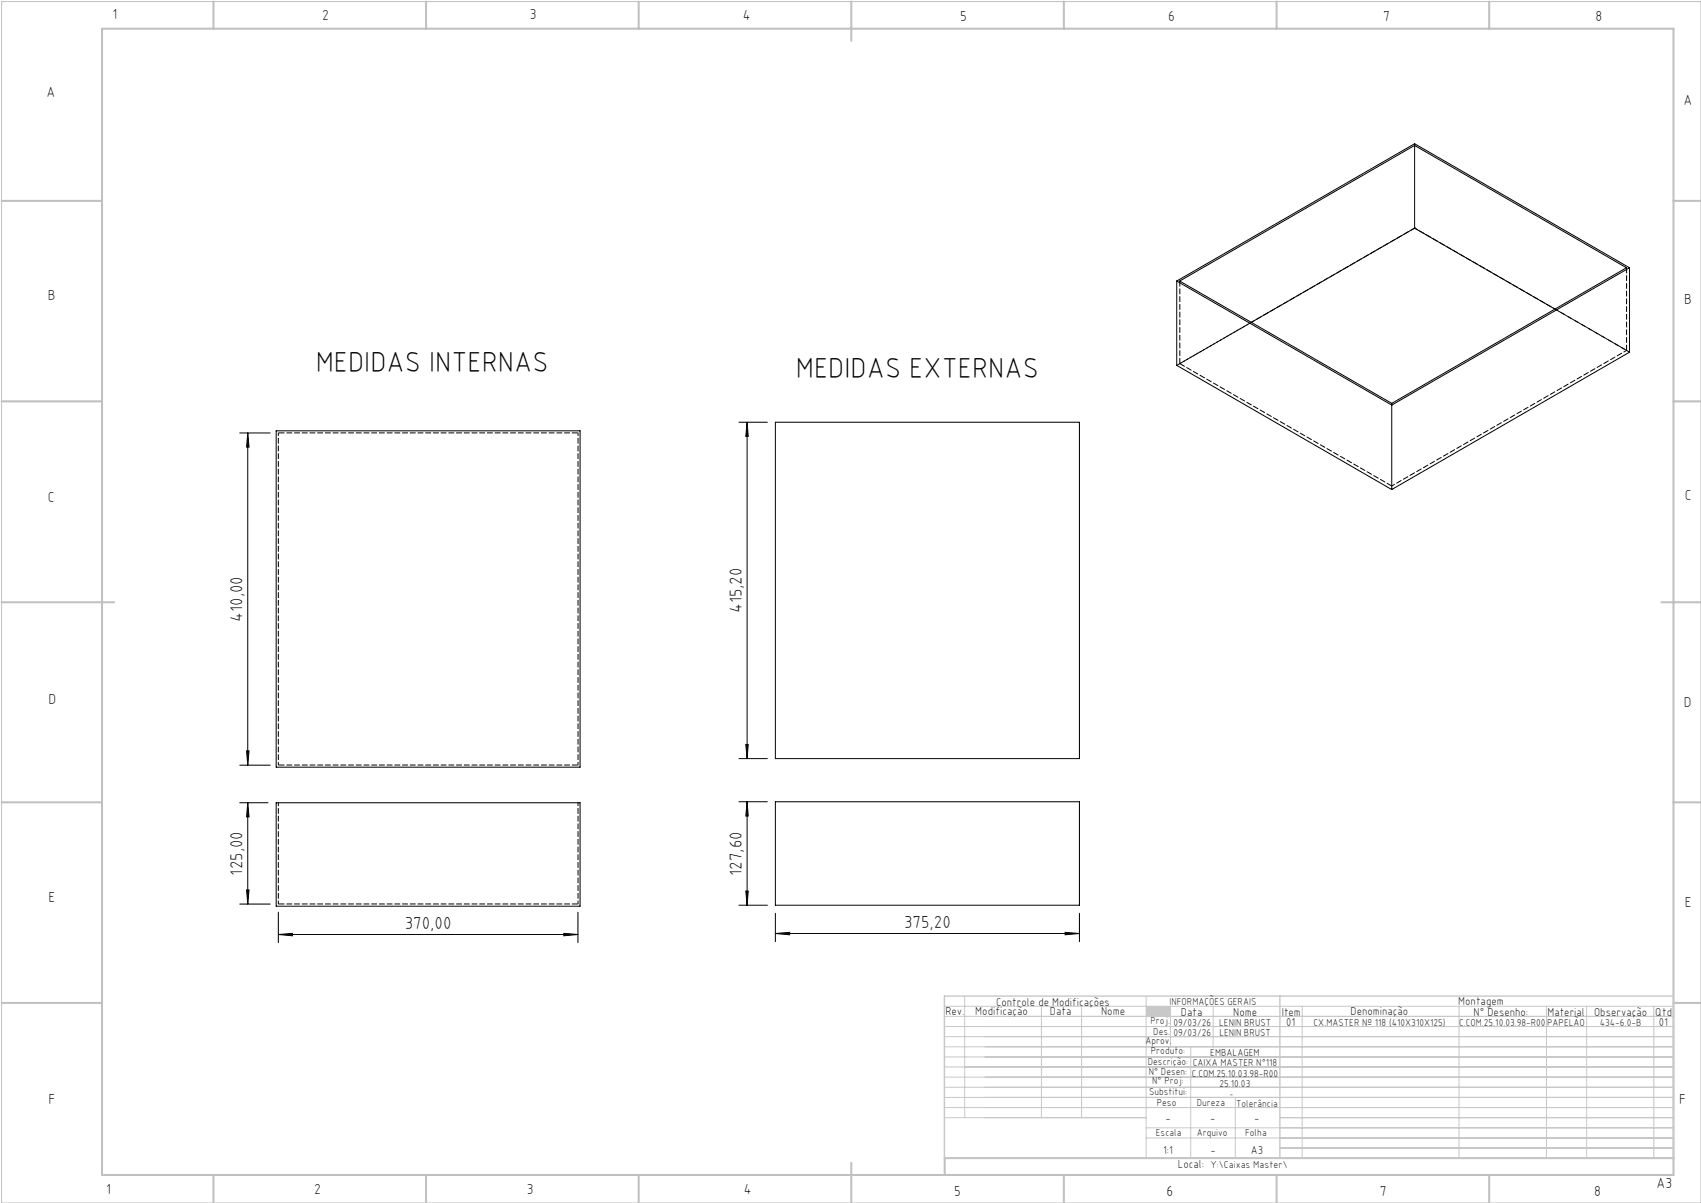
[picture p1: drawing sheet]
<svg xmlns="http://www.w3.org/2000/svg" width="420mm" height="297mm" viewBox="0 0 420 297" stroke-linecap="round" stroke-linejoin="round" font-family="sans-serif">
<path d="M.4 .4h419.6v296.6h-419.6z" fill="none" stroke="#c0c0c0" stroke-width=".25"/>
<g fill="none" stroke="#c0c0c0" stroke-width=".5">
<path d="M25.2 7.1h388v283h-388zM52.7 .4v6.7M105.2 .4v6.7M157.7 .4v6.7M210.2 .4v9.7M262.7 .4v6.7M315.2 .4v6.7M367.7 .4v6.7M.4 49.6h24.8M413.2 49.6h6.8M.4 99.1h24.8M413.2 99.1h6.8"/>
<path d="M.4 148.7h27.8M410.2 148.7h9.8M.4 198.1h24.8M413.2 198.1h6.8M.4 247.6h24.8M413.2 247.6h6.8M52.7 290.1v6.9M105.2 290.1v6.9M157.7 290.1v6.9M210.2 287.1v9.9M262.7 290.1v6.9M315.2 290.1v6.9"/>
<path d="M367.7 290.1v6.9M413.2 285.9h-179.9v4.2"/>
</g>
<g fill="none" stroke="#c3c8d2" stroke-width=".25">
<path d="M233.2 250.9h180M233.2 248.4h180M233.2 253.4h180M233.2 255.9h180M233.2 258.4h180M238.2 245.9v30M257.1 248.4v27.5M267.1 248.4v27.5M283 245.9v40M289 248.4v10M294 258.4v27.5M299.5 248.4v10"/>
<path d="M321.5 248.4v37.5M360.3 248.4v37.5M381.8 248.4v37.5M391.8 248.4v37.5M408.3 248.4v37.5M233.2 260.9h180M233.2 263.4h180M233.2 265.9h180M233.2 268.4h180M233.2 270.9h180M233.2 273.4h180M233.2 275.9h49.8"/>
<path d="M283 278.4h130.2M305 270.9v15M316 275.9h97.2M283 280.9h130.2M316 283.4h97.2"/>
</g>
<path d="M233.2 245.9h180v40h-180zM316 245.9v40" fill="none" stroke="#c3c8d2" stroke-width=".35"/>
<path d="M283 248.4h6v2.5h-6z" fill-rule="evenodd" fill="#c3c8d2"/>
<g fill="none" stroke="#000" stroke-width=".25">
<path d="M349.3 35.9v20.4M349.3 56.3l34.6 20M349.3 56.3l-40.3 23.3M290.5 69.4v20.8l53.1 30.7M290.5 69.4l53.1 30.6M291.3 69.4l58-33.5 52.3 30.2-58 33.5zM402.3 66.1l-58.7 33.9M402.3 66.1v20.9l-58.7 33.9M402.3 66.1l-53-30.6-58.8 33.9M59.2 106.9h7.5M61.2 106.9l.3 3.5h-.6zM61.2 106.9v82"/>
<path d="M68.2 106.4h75v83h-75zM182.5 104.2h7M184.5 104.2l.2 3.5h-.6zM184.5 104.2v83.1M191.5 104.2h75v83.1h-75zM343.6 100v20.9M59.2 188.9h7.5M59.2 198.2h7M60.9 185.4h.6l-.3 3.5zM61.2 198.2l.3 3.5h-.6zM61.2 198.2v25M68.2 198.2h75v25.5h-75z"/>
<path d="M182.5 187.3h7M182.5 197.9h7M184.1 183.8h.6l-.2 3.5zM184.5 197.9l.2 3.6h-.6zM184.5 197.9v25.6M191.5 197.9h75v25.6h-75zM60.9 219.7h.6l-.3 3.5zM184.1 220h.6l-.2 3.5zM59.2 223.2h7.5M68.7 230.7l3.5-.3v.6zM68.7 225.2v7.5M68.7 230.7h74"/>
<path d="M139.2 230.4l3.5 .3-3.5 .3zM142.7 225.2v7.5M182.5 223.5h7M191.5 230.5l3.5-.3v.6zM191.5 225.5v7M191.5 230.5h75M263 230.2l3.5 .3-3.5 .3zM266.5 225.5v7"/>
</g>
<g fill="#000">
<path d="M60.9 185.4h.6l-.3 3.5zM61.2 106.9l.3 3.5h-.6zM184.1 183.8h.6l-.2 3.5zM184.5 104.2l.2 3.5h-.6z"/>
<path d="M61.2 198.2l.3 3.5h-.6zM60.9 219.7h.6l-.3 3.5zM184.5 197.9l.2 3.6h-.6zM184.1 220h.6l-.2 3.5z"/>
<path d="M68.7 230.7l3.5-.3v.6zM139.2 230.4l3.5 .3-3.5 .3zM191.5 230.5l3.5-.3v.6zM263 230.2l3.5 .3-3.5 .3z"/>
</g>
<path d="M402.4 86.9l-53.1-30.6M343.6 120l58-33.5M68.7 198.2v25M142.7 198.2v25" fill="none" stroke="#000" stroke-width=".25" stroke-dasharray="1.3 .6" stroke-dashoffset=".5"/>
<path d="M68.7 106.9h74M142.7 188.9h-74M68.7 223.2h74" fill="none" stroke="#000" stroke-width=".25" stroke-dasharray="1.3 .6" stroke-dashoffset="-.2"/>
<path d="M142.7 106.9v82M68.7 188.9v-82" fill="none" stroke="#000" stroke-width=".25" stroke-dasharray="1.3 .6" stroke-dashoffset=".6"/>
<path d="M349.3 35.5v.4M349.3 56.3h.1M291.3 69.4v20.4M309 79.6l-17.7 10.2M401.6 66.1v20.4M291.3 89.8l52.3 30.2M343.6 99.6v.4M401.6 86.5l-17.7-10.2" fill="none" stroke="#000" stroke-width=".25" stroke-dasharray="1.3 .6"/>
<path d="M349.3 56.3l-58.7 33.9" fill="none" stroke="#000" stroke-width=".25" stroke-dasharray="1.3 .6" stroke-dashoffset=".1"/>
<g font-size="7.1">
<text x="77.9" y="91.8">MEDIDAS INTERNAS</text>
<text x="196.5" y="93.3">MEDIDAS EXTERNAS</text>
</g>
<g font-size="4.3">
<text x="59.9" y="153.5" transform="rotate(-90 59.9 153.5)">410,00</text>
<text x="183.2" y="151.4" transform="rotate(-90 183.2 151.4)">415,20</text>
<text x="59.9" y="216.2" transform="rotate(-90 59.9 216.2)">125,00</text>
<text x="183.2" y="216.2" transform="rotate(-90 183.2 216.2)">127,60</text>
<text x="99.9" y="229.4">370,00</text>
<text x="223.2" y="229.2">375,20</text>
</g>
<g font-size="3.6">
<text x="27.8" y="4.8">1</text>
<text x="79.5" y="4.9">2</text>
<text x="130.8" y="4.8">3</text>
<text x="183.4" y="4.9">4</text>
<text x="237.1" y="5.1">5</text>
<text x="288.4" y="5.2">6</text>
<text x="341.5" y="5.1">7</text>
<text x="394" y="5.2">8</text>
<text x="11.5" y="24">A</text>
<text x="415.7" y="25.8">A</text>
<text x="11.8" y="74.1">B</text>
<text x="415.8" y="75.1">B</text>
<text x="11.8" y="124">C</text>
<text x="416" y="123.5">C</text>
<text x="12" y="173.7">D</text>
<text x="415.8" y="174.7">D</text>
<text x="12" y="222.6">E</text>
<text x="416" y="223.9">E</text>
<text x="12" y="272.6">F</text>
<text x="414.6" y="272.6">F</text>
<text x="409" y="293.3">A3</text>
<text x="26.2" y="294.8">1</text>
<text x="77.6" y="294.8">2</text>
<text x="130.1" y="294.8">3</text>
<text x="183.7" y="294.7">4</text>
<text x="235.6" y="295.2">5</text>
<text x="288" y="295.2">6</text>
<text x="340.7" y="295.2">7</text>
<text x="393.6" y="295.2">8</text>
</g>
<g font-size="2.9">
<text x="240.8" y="250.6">Modificação</text>
<text x="259.2" y="250.6">Data</text>
<text x="271.9" y="250.6">Nome</text>
<text x="290.9" y="288.4">Local:</text>
</g>
<g font-size="2.8">
<text x="233.4" y="250.6">Rev.</text>
<text x="246" y="248.4">Controle de Modificações</text>
<text x="291.6" y="250.8">Data</text>
<text x="304.5" y="250.8">Nome</text>
<text x="316.5" y="250.9">Item</text>
<text x="333.5" y="250.5">Denominação</text>
<text x="360.1" y="248.2">Montagem</text>
<text x="363.9" y="250.8">N° Desenho:</text>
<text x="382.1" y="250.8">Material</text>
<text x="393.6" y="250.8">Observação</text>
<text x="408.7" y="250.9">Qtd</text>
<text x="317.6" y="253.3">01</text>
<text x="409.6" y="253.3">01</text>
<text x="287.7" y="276.9">-</text>
<text x="298.8" y="276.9">-</text>
<text x="309.7" y="276.9">-</text>
<text x="287.2" y="284.8">1:1</text>
<text x="298.9" y="284.8">-</text>
<text x="308.8" y="284.8">A3</text>
</g>
<g font-size="2.5">
<text x="288.7" y="248.2">INFORMAÇÕES GERAIS</text>
<text x="282.8" y="257.8">Aprov.</text>
<text x="284.1" y="252.9">Proj.</text>
<text x="284.8" y="255.4">Des.</text>
<text x="289.7" y="255.8">09/03/26</text>
<text x="289.7" y="253.3">09/03/26</text>
<text x="301" y="253.3">LENIN BRUST</text>
<text x="301.1" y="255.8">LENIN BRUST</text>
<text x="324.3" y="253.3">CX.MASTER Nº 118 (410X310X125)</text>
<text x="360.3" y="253.3">C.COM.25.10.03.98-R00</text>
<text x="382" y="253.3">PAPELÃO</text>
<text x="395" y="253.3">434-6.0-B</text>
<text x="283.4" y="262.9">Descrição:</text>
<text x="284.2" y="260.3">Produto:</text>
<text x="294.5" y="263.3">CAIXA MASTER N°118</text>
<text x="298.8" y="260.7">EMBALAGEM</text>
<text x="283.7" y="265.4">N° Desen:</text>
<text x="284.5" y="267.7">N° Proj:</text>
<text x="294.3" y="265.9">C.COM.25.10.03.98-R00</text>
<text x="301.1" y="268.3">25.10.03</text>
<text x="283.7" y="270.4">Substitui:</text>
<text x="285.6" y="273">Peso</text>
<text x="295.5" y="273">Dureza</text>
<text x="305.2" y="273.3">Tolerância</text>
<text x="285.4" y="280.4">Escala</text>
<text x="295.5" y="280.4">Arquivo</text>
<text x="307.5" y="280.4">Folha</text>
<text x="298.9" y="288.4">Y:\Caixas Master\</text>
</g>
<text font-size="2.1" x="303.5" y="270.9">-</text>
</svg>
